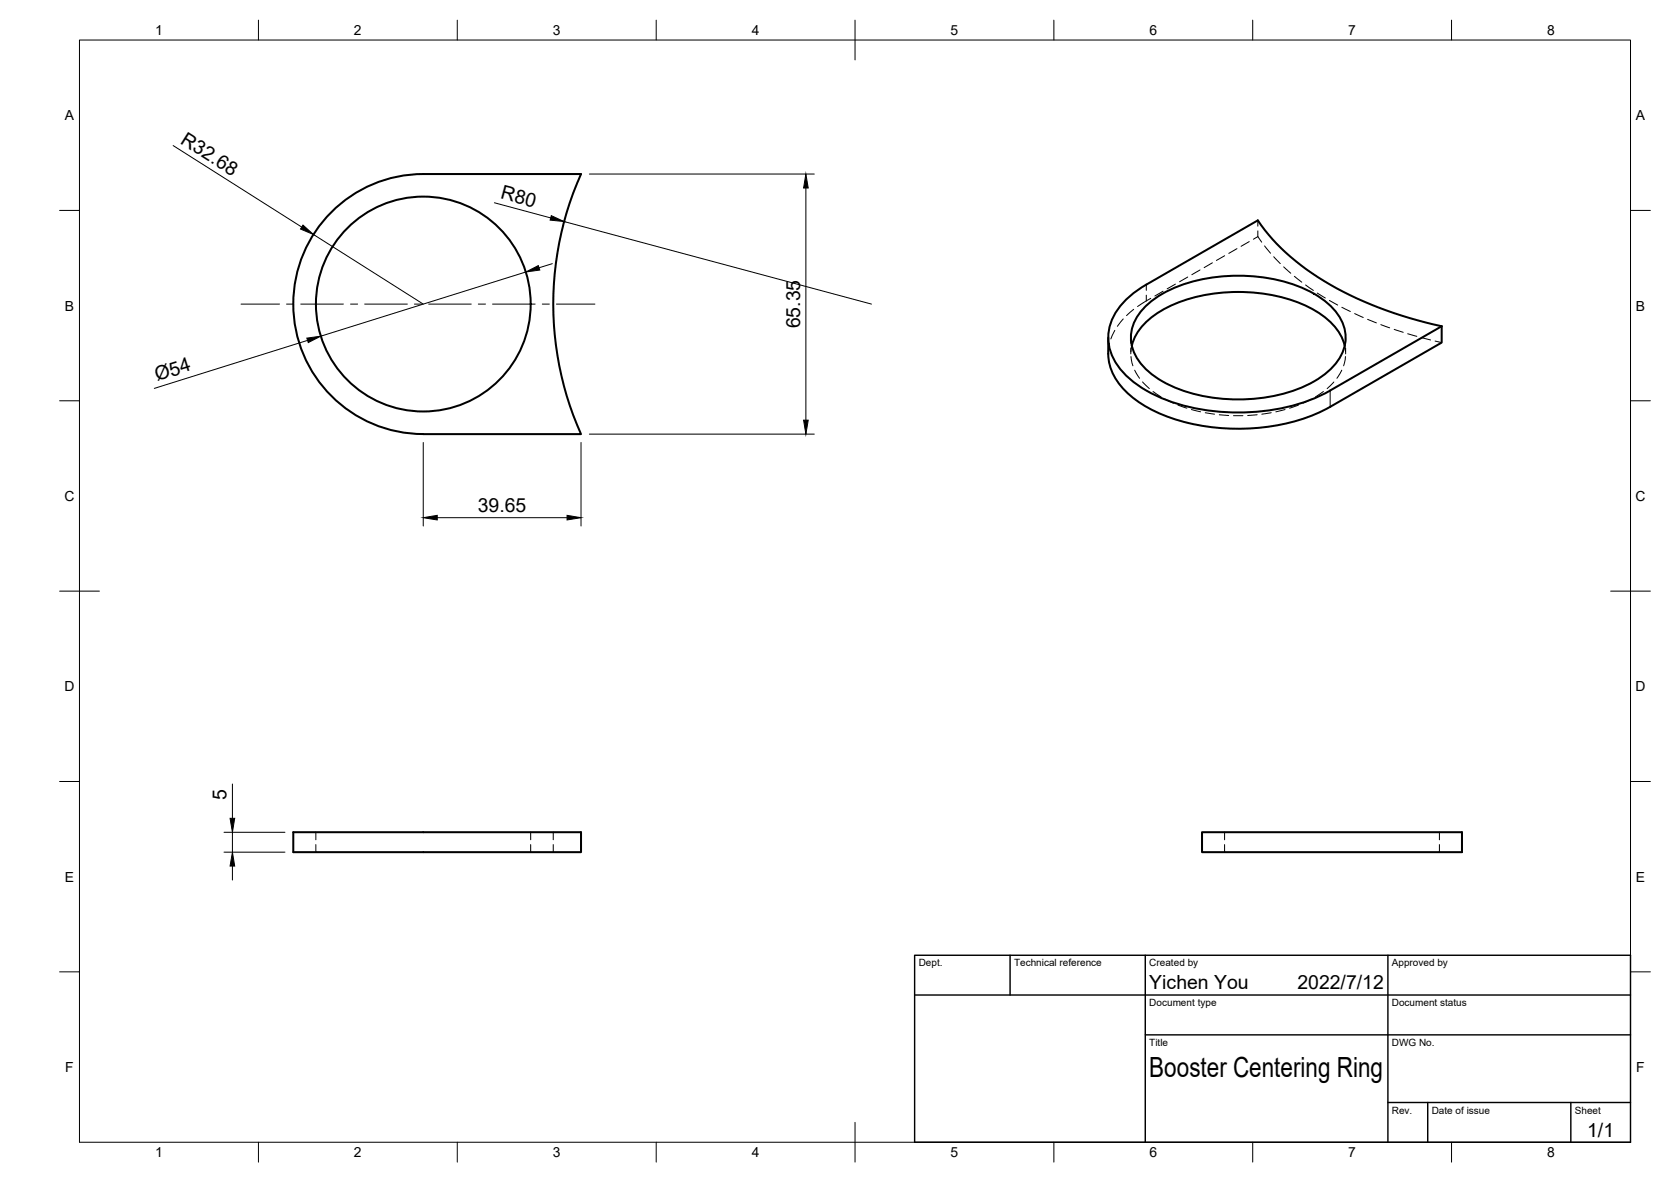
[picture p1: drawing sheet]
<svg xmlns="http://www.w3.org/2000/svg" width="420mm" height="297mm" viewBox="0 0 420 297" stroke-linecap="round" stroke-linejoin="round" font-family="sans-serif">
<!-- layer: Visible -->
<g fill="none" stroke="#000" stroke-width=".51">
<path d="M283.4 75.1l3-2.4 1.8-1.2 28.1-16.1a57.6 57.6 0 0 0 23.1 18.8 102.3 102.3 0 0 0 23.1 7.8l-28 16.1a50.5 50.5 0 0 1-32.2 4.8 36.6 36.6 0 0 1-18.9-8.3 12.8 12.8 0 0 1-4.4-12.6 14.6 14.6 0 0 1 4.4-6.9zM287.9 77.2a31.4 31.4 0 0 1 19.3-7.7 40.9 40.9 0 0 1 23.2 4.3 14.2 14.2 0 0 1 7.9 9.7 11.1 11.1 0 0 1-4.7 10.2 34.3 34.3 0 0 1-20.2 6.6 38.6 38.6 0 0 1-22.8-5.5 12.5 12.5 0 0 1-6.2-10 11 11 0 0 1 3.5-7.6zM284.6 86.9a14.7 14.7 0 0 1 7.4-8.8 42.2 42.2 0 0 1 30-3.5 24.5 24.5 0 0 1 14.5 8.6l1.2 2.4 .4 1.3M362.5 82v4.1l-28 16.1a50.5 50.5 0 0 1-31.7 4.9 37.4 37.4 0 0 1-19.2-8.3 13.7 13.7 0 0 1-4.9-9.9v-4.1M106.4 109.1a32.7 32.7 0 0 1-32.7-32.7 32.7 32.7 0 0 1 32.7-32.7h39.7a79.9 79.9 0 0 0 0 65.4h-39.7M73.7 209.1h72.4v5.1h-72.4zM302.2 209.1h65.4v5.1h-65.4z"/>
<circle cx="106.4" cy="76.4" r="27"/>
</g>
<!-- layer: Hidden -->
<g fill="none" stroke="#000" stroke-width=".25">
<path d="M316.3 55.4v1.4M316.3 58v1.5M316.3 59.5l-1.1 .6M316.3 59.5l.9 1.4M285.1 77.7l-1.8 1.6M289.3 75l-3.3 2M292.5 73.2l-2.1 1.2M295.6 71.4l-2.1 1.2M298.6 69.6l-2 1.2M301.7 67.8l-2 1.2M304.8 66l-2 1.3M307.9 64.3l-2 1.2"/>
<path d="M311 62.5l-2 1.2M314.1 60.7l-2 1.2M318 61.8l1.5 1.8M320.3 64.5l1.6 1.7M322.8 67.1l1.7 1.6M325.5 69.4l1.8 1.5M328.3 71.6l1.9 1.4M331.2 73.6l2 1.3M334.3 75.5l2 1.2M337.4 77.2l2.1 1.1M340.6 78.8l2.2 1M279 86.3l-.3 2.6"/>
<path d="M280.3 83l-1 2.2M282.4 80.1l-1.5 1.9M284.3 84.8v1.5M284.3 87.5v1.4M284.4 89.6l.5 2.3M284.6 86.9l-.2 1.5M285.3 93l1.2 2.1M287.3 96l1.7 1.6M289.9 98.4l2 1.3M332.8 98.4l-2 1.3M335.4 96l-1.7 1.6M337.4 93l-1.3 2.1"/>
<path d="M338.1 86.9l.2 1.5M338.3 89.6l-.5 2.3M338.3 84.8v1.5M338.3 87.5v1.4M343.9 80.2l2.2 .9M347.2 81.6l2.2 .8M350.6 82.8l2.2 .7M353.9 83.9l2.3 .6M357.4 84.8l2.3 .6M360.8 85.7l1.7 .4M292.9 100.3l2.2 1M296.2 101.8l2.2 .8"/>
<path d="M299.6 102.9l2.3 .6M303 103.7l2.4 .4M306.6 104.2l2.3 .2M310.2 104.5h2.3M316.1 104.2l-2.4 .2M319.6 103.7l-2.3 .4M323.1 102.9l-2.3 .6M326.5 101.8l-2.2 .8M329.7 100.3l-2.1 1M79.4 209.1v1.9M79.4 212.2v2M133.4 209.1v1.9"/>
<path d="M133.4 212.2v2M139.1 209.1v1.9M139.1 212.2v2M307.9 209.1v1.9M307.9 212.2v2M361.9 209.1v1.9M361.9 212.2v2"/>
</g>
<!-- layer: Visible Narrow -->
<path d="M334.5 98.1v4.1" fill="none" stroke="#000" stroke-width=".25"/>
<!-- layer: Hidden Narrow -->
<path d="M288.2 71.5v1.5M288.2 74.2v1.4" fill="none" stroke="#000" stroke-width=".25"/>
<!-- layer: Border -->
<g fill="none" stroke="#000" stroke-width=".25">
<path d="M20 10.1h390v276.9h-390zM65 5.1v5M115 5.1v5M165 5.1v5M215 5.1v10M265 5.1v5M315 5.1v5M365 5.1v5M15 52.9h5M410 52.9h5M15 100.7h5M410 100.7h5"/>
<path d="M15 148.6h10M405 148.6h10M15 196.4h5M410 196.4h5M15 244.2h5M410 244.2h5M65 287v5M115 287v5M165 287v5M215 282.1v9.9M265 287v5M315 287v5"/>
<path d="M365 287v5"/>
</g>
<!-- layer: TitleBlock -->
<path d="M230 240.1h180v46.9h-180zM230 250h180M254 240.1v9.9M288 240.1v46.9M349 240.1v46.9M288 260.1h122M349 277.1h61M359 277.1v9.9M395 277.1v9.9" fill="none" stroke="#000" stroke-width=".36"/>
<!-- layer: Dimensions -->
<g fill="none" stroke="#000" stroke-width=".25">
<path d="M43.5 36.6l32.4 20.5M78.8 58.9l27.6 17.5M124.3 51l14.2 3.8M141.8 55.7l77.3 20.7M148.2 43.7h56.5M202.6 47.3v58.3M132.2 68.4l-51.5 16.1M138.9 66.3l-3.4 1M77.3 85.5l-38.5 12.1M106.4 111.2v21M146.1 111.2v21M148.2 109.1h56.5"/>
<path d="M109.9 130.1h32.7M58.4 197v8.6M56.3 214.2h15.3M56.3 209.2h15.3M58.4 209.2v5M58.4 217.6v3.6"/>
</g>
<path d="M76.2 56.6l2.6 2.3-3.2-1.3zM138.6 54.2l3.2 1.5-3.5-.4zM202.6 43.7l.6 3.6h-1.1zM132.2 68.4l3.2-1.7 .3 1.2zM77.2 85l3.5-.5-3.2 1.6zM202.1 105.6h1.1l-.6 3.5zM106.4 130.1l3.5-.6v1.2zM142.6 129.5l3.5 .6-3.5 .6zM58.4 214.2l.6 3.4h-1.2zM57.8 205.6h1.2l-.6 3.6z" fill="#000" stroke="#000" stroke-width=".25"/>
<!-- layer: Center Lines -->
<path d="M60.6 76.4h9.7M72.1 76.4h1.8M75.6 76.4h10.7M88.1 76.4h1.8M91.7 76.4h10.7M104.2 76.4h1.8M107.8 76.4h10.7M120.3 76.4h1.8M123.8 76.4h10.8M136.4 76.4h1.7M139.9 76.4h9.7" fill="none" stroke="#000" stroke-width=".25"/>
<text font-size="7" x="289" y="270.6">Booster Centering Ring</text>
<g font-size="4.9">
<text x="45.2" y="35.9" transform="rotate(32 45.2 35.9)">R32.68</text>
<text x="125.7" y="49.8" transform="rotate(15 125.7 49.8)">R80</text>
<text x="201.2" y="82.5" transform="rotate(-90 201.2 82.5)">65.35</text>
<text x="39.5" y="95.8" transform="rotate(-17 39.5 95.8)">Ø54</text>
<text x="120.1" y="128.6">39.65</text>
<text x="57" y="200.9" transform="rotate(-90 57 200.9)">5</text>
<text x="289" y="248.5">Yichen You</text>
<text x="326.2" y="248.5">2022/7/12</text>
<text x="399.1" y="285.7">1/1</text>
</g>
<g font-size="3.5">
<text x="39" y="8.8">1</text>
<text x="89" y="8.8">2</text>
<text x="139" y="8.8">3</text>
<text x="189" y="8.8">4</text>
<text x="239" y="8.8">5</text>
<text x="289" y="8.8">6</text>
<text x="339" y="8.8">7</text>
<text x="389" y="8.8">8</text>
<text x="16.3" y="30.2">A</text>
<text x="411.3" y="30.2">A</text>
<text x="16.3" y="78">B</text>
<text x="411.3" y="78">B</text>
<text x="16.2" y="125.9">C</text>
<text x="411.2" y="125.9">C</text>
<text x="16.2" y="173.7">D</text>
<text x="411.2" y="173.7">D</text>
<text x="16.3" y="221.6">E</text>
<text x="411.3" y="221.6">E</text>
<text x="16.4" y="269.4">F</text>
<text x="411.4" y="269.4">F</text>
<text x="39" y="290.8">1</text>
<text x="89" y="290.8">2</text>
<text x="139" y="290.8">3</text>
<text x="189" y="290.8">4</text>
<text x="239" y="290.8">5</text>
<text x="289" y="290.8">6</text>
<text x="339" y="290.8">7</text>
<text x="389" y="290.8">8</text>
</g>
<g font-size="2.5">
<text x="231" y="242.9">Dept.</text>
<text x="255" y="242.9">Technical reference</text>
<text x="289" y="242.9">Created by</text>
<text x="350" y="242.9">Approved by</text>
<text x="289" y="252.8">Document type</text>
<text x="350" y="252.8">Document status</text>
<text x="289" y="262.9">Title</text>
<text x="350" y="262.9">DWG No.</text>
<text x="350" y="279.9">Rev.</text>
<text x="360" y="279.9">Date of issue</text>
<text x="396" y="279.9">Sheet</text>
</g>
</svg>
